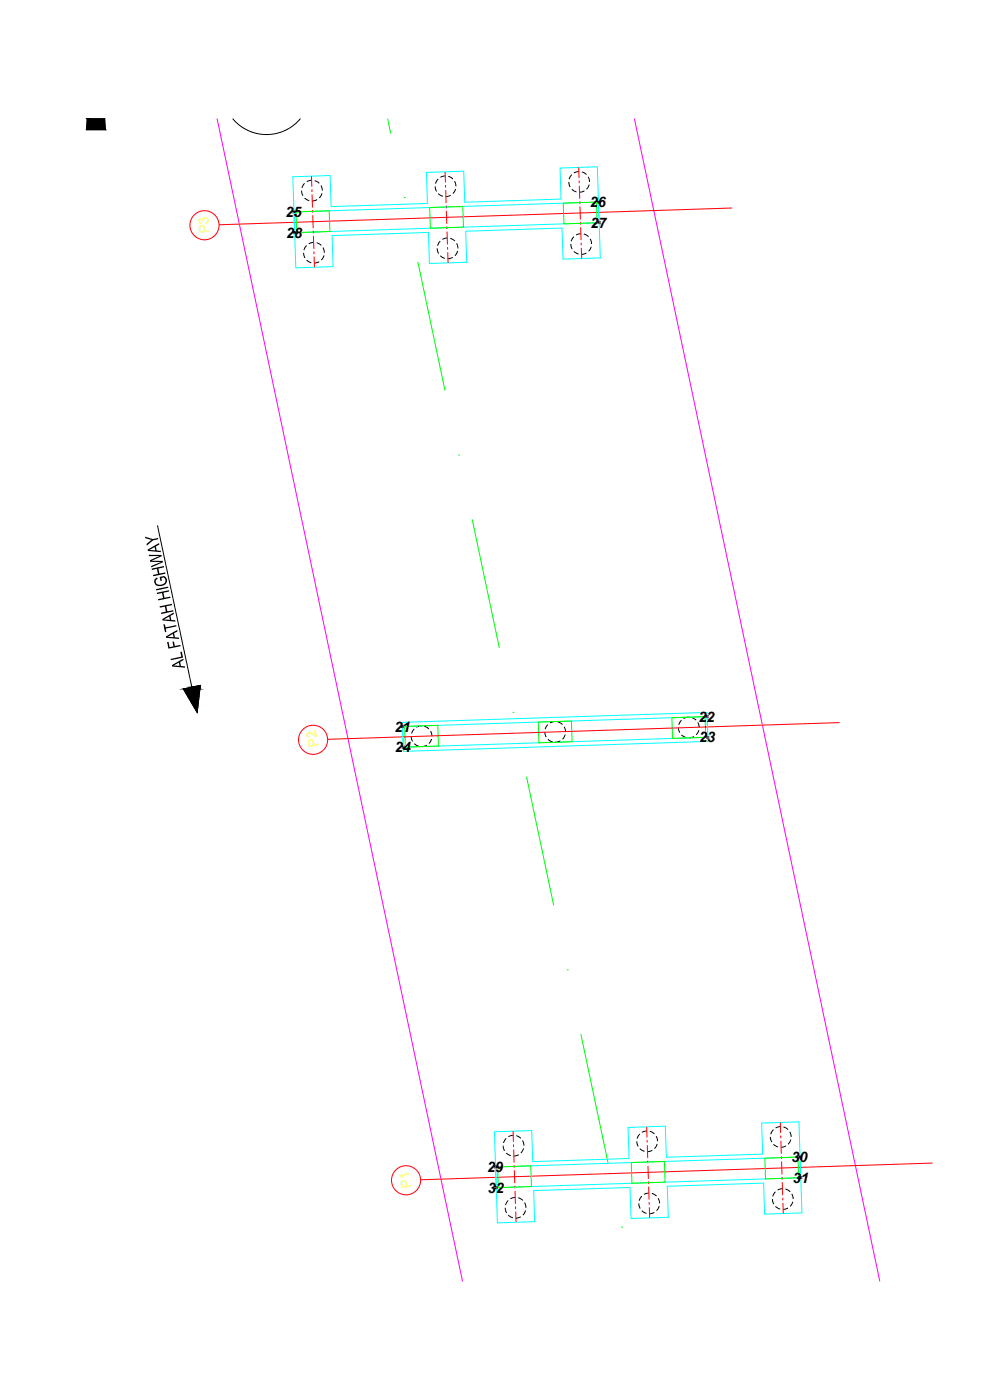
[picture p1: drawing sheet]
<svg xmlns="http://www.w3.org/2000/svg" width="841mm" height="1189mm" viewBox="0 0 841 1189" stroke-linecap="round" stroke-linejoin="round" font-family="sans-serif">
<!-- layer: Eixos TRI-312-Part4$0$AXIS_TRR -->
<path d="M329 101l3 12M343 168h.1M355 222l23 110M389 386h.1M401 441l23 109M435 605h.1M447 660l23 109M481 824h.1M493 878l23 109M528 1042h.1" fill="none" stroke="#0f0" stroke-width=".85"/>
<!-- layer: Txt Planta ICs-Part3$0$Norte Centro -->
<g fill="#000" stroke="#000" stroke-width=".85">
<path d="M73 110h17zM76 101h13l1 9z"/>
<path d="M74 101l-1 9h17zM74 101h2l14 9z"/>
</g>
<!-- layer: _Alinhamentos de pilares -->
<g fill="#000" stroke="#000" stroke-width=".85">
<path d="M163 584h7v1z"/>
<path d="M156 585h14l-7-1zM156 585h14l-3 20z"/>
<path d="M170 582v2zM163 584l7-2v2z"/>
</g>
<path d="M134 446l29 138M156 585l14-3-3 23z" fill="none" stroke="#000" stroke-width=".85"/>
<path d="M184 101l209 987M538 101l209 987" fill="none" stroke="#f0f" stroke-width=".85"/>
<path d="M621 177l-435 14M713 614l-435 14M791 988l-434 14" fill="none" stroke="#f00" stroke-width=".85"/>
<path d="M249 150l31-1 1 26 82-2-1-27 32-1v27l82-3-1-26 32-1 2 77-31 1-1-26-82 2 1 27-32 1v-27l-82 3 1 26-32 1zM249 180l259-8v17l-258 9zM342 613l258-8 1 25-259 8zM342 617l258-8 1 17-259 9zM420 961l31-1 1 26 82-2-1-27 32-1v27l82-3-1-26 32-1 3 77-32 1-1-26-82 2 1 27-31 1-1-27-82 3 1 26-32 1zM421 991l258-8 1 17-259 9z" fill="none" stroke="#0ff" stroke-width=".85"/>
<g fill="none" stroke="#000" stroke-width=".85">
<path d="M259 156l-3 4M265 153l-5 1M267 153l4 3M272 158l2 4M369 158l2 5M372 152l-2 4M378 149l-4 2M380 150l4 2M386 154l1 4M483 154l1 5M485 148l-2 4M492 146l-5 1"/>
<path d="M494 146l4 2M499 150l1 4M500 157l-2 4M256 162l1 4M259 168l3 2M269 170l-4 1M273 164l-2 4M372 164l4 3M383 166l-5 1M387 160l-3 4M485 161l4 2M496 162l-4 1"/>
<path d="M493 198l-4 2M496 199l3 2M258 215l1 4M260 208l-2 4M266 206l-4 1M269 206l4 2M274 210l1 5M275 217l-2 4M371 211l1 4M374 205l-3 4M374 217l4 2M380 202l-5 1"/>
<path d="M382 202l4 3M384 219l-4 1M387 207l2 4M388 213l-2 4M484 207l2 5M487 201l-2 4M487 213l4 3M498 215l-5 1M501 203l1 4M502 209l-3 4M260 221l4 2M271 222l-5 1"/>
<path d="M352 619l-3 4M358 616l-5 2M360 617l4 2M465 615l-2 4M471 613l-4 1M473 613l4 2M479 617l1 5M576 618l1 4M578 612l-2 4M585 609l-5 1M587 609l4 3M592 613l1 5"/>
<path d="M349 625l1 5M352 631l4 3M362 633l-4 1M365 621l2 4M366 627l-2 4M462 622l2 4M465 628l4 2M476 629l-5 1M480 624l-3 4M578 624l4 2M589 625l-4 2M593 620l-2 4"/>
<path d="M656 959l-2 4M663 957l-5 1M665 957l4 2M427 973l1 4M430 967l-3 4M430 979l4 2M436 964l-5 1M438 964l4 3M443 968l2 5M444 975l-2 4M540 969l2 5M543 963l-2 4"/>
<path d="M543 975l4 3M549 960l-4 2M551 961l4 2M554 977l-5 1M557 965l1 4M558 971l-3 4M654 965l1 5M656 972l4 2M667 973l-4 1M670 961l1 4M671 968l-2 4M440 980l-4 2"/>
<path d="M431 1019l-2 4M438 1017l-5 1M440 1017l4 2M545 1016l-3 4M551 1013l-4 1M553 1013l4 3M559 1018l1 4M656 1018l1 5M658 1012l-2 4M664 1009l-4 2M667 1010l4 2M672 1014l1 4"/>
<path d="M429 1026l1 4M431 1032l4 2M442 1033l-4 1M445 1021l1 5M446 1028l-2 4M542 1022l1 4M545 1028l4 2M555 1030l-4 1M559 1024l-2 4M658 1024l4 3M669 1026l-5 1M673 1020l-2 4"/>
</g>
<!-- layer: S-COLS-CNTR -->
<g fill="none" stroke="#f00" stroke-width=".85">
<path d="M264 150l1 9M378 146v9M378 157v2M491 142v9M491 153l1 3M492 158v11M265 161v2M265 165v11M265 178v3M378 161l1 11M379 175v2M379 179v11"/>
<path d="M492 171v2M492 175l1 11M265 183l1 11M266 196v2M379 192v2M379 197l1 11M493 189v2M493 193v11M266 200v11M266 214v2M267 218v9M380 210v2"/>
<path d="M380 214v9M493 206v2M493 211l1 9M549 957v9M662 953l1 9M435 961l1 9M436 972v2M436 976v11M549 968v2M549 972l1 11M663 964v3M663 969v11"/>
<path d="M436 989v3M437 994v11M550 986v2M550 990v11M663 982v2M663 986l1 11M664 1000v2M437 1007v2M437 1011v11M550 1003v2M550 1008l1 11M664 1004v11"/>
<path d="M664 1017v2M438 1025v2M438 1029v9M551 1021v2M551 1025v9M664 1022l1 9"/>
</g>
<path d="M251 180l28-1 1 18-28 1zM365 176l28-1v18l-28 1zM478 173l28-1 1 17-28 1zM343 617l29-1v18h-28zM457 613l28-1 1 18-29 1zM570 609h28l1 17-28 1zM422 991l28-1 1 18-28 1zM536 987l28-1v18l-28 1zM649 984l28-1 1 17-28 1z" fill="none" stroke="#0f0" stroke-width=".85"/>
<!-- layer: S-FNDN-CNTR -->
<g fill="none" stroke="#f00" stroke-width=".85">
<circle cx="174" cy="191" r="12"/>
<circle cx="266" cy="628" r="12"/>
<circle cx="345" cy="1002" r="12"/>
</g>
<!-- layer: 0 -->
<path d="M197 101a37 37 0 0 0 58 0" fill="none" stroke="#000" stroke-width=".85"/>
<!-- layer: V-NODE -->
<g fill="none" stroke="#00f" stroke-width=".85">
<path d="M248 179l3 2M251 179l-3 2M507 170l2 3M509 170l-2 3M249 196l2 3M251 196l-2 3M507 188l3 2M510 188l-3 2M340 616l3 2M343 616l-3 2M599 607l2 3M601 607l-2 3"/>
<path d="M341 633l2 3M343 633l-2 3M599 625l3 2M602 625l-3 2M419 990l3 2M422 990l-3 2M678 981l2 3M678 999l3 2M680 981l-2 3M681 999l-3 2M420 1007l2 3M422 1007l-2 3"/>
<circle cx="249" cy="180" r=".9"/>
<circle cx="508" cy="172" r=".9"/>
<circle cx="250" cy="198" r=".9"/>
<circle cx="508" cy="189" r=".9"/>
<circle cx="342" cy="617" r=".9"/>
<circle cx="600" cy="608" r=".9"/>
<circle cx="342" cy="635" r=".9"/>
<circle cx="601" cy="626" r=".9"/>
<circle cx="421" cy="991" r=".9"/>
<circle cx="679" cy="983" r=".9"/>
<circle cx="421" cy="1009" r=".9"/>
<circle cx="680" cy="1000" r=".9"/>
</g>
<text font-size="16.5" x="157" y="567" transform="rotate(-102 157 567)">AL FATAH HIGHWAY</text>
<g font-size="12.3">
<text x="501" y="176">26</text>
<text x="242" y="184">25</text>
<text x="501" y="194">27</text>
<text x="243" y="202">28</text>
<text x="593" y="613">22</text>
<text x="335" y="621">21</text>
<text x="593" y="630">23</text>
<text x="335" y="639">24</text>
<text x="672" y="987">30</text>
<text x="413" y="995">29</text>
<text x="673" y="1004">31</text>
<text x="414" y="1013">32</text>
</g>
<g font-size="11.3" fill="#ff0">
<text x="177" y="197" transform="rotate(-92 177 197)">P3</text>
<text x="270" y="634" transform="rotate(-102 270 634)">P2</text>
<text x="349" y="1008" transform="rotate(-102 349 1008)">P1</text>
</g>
</svg>
